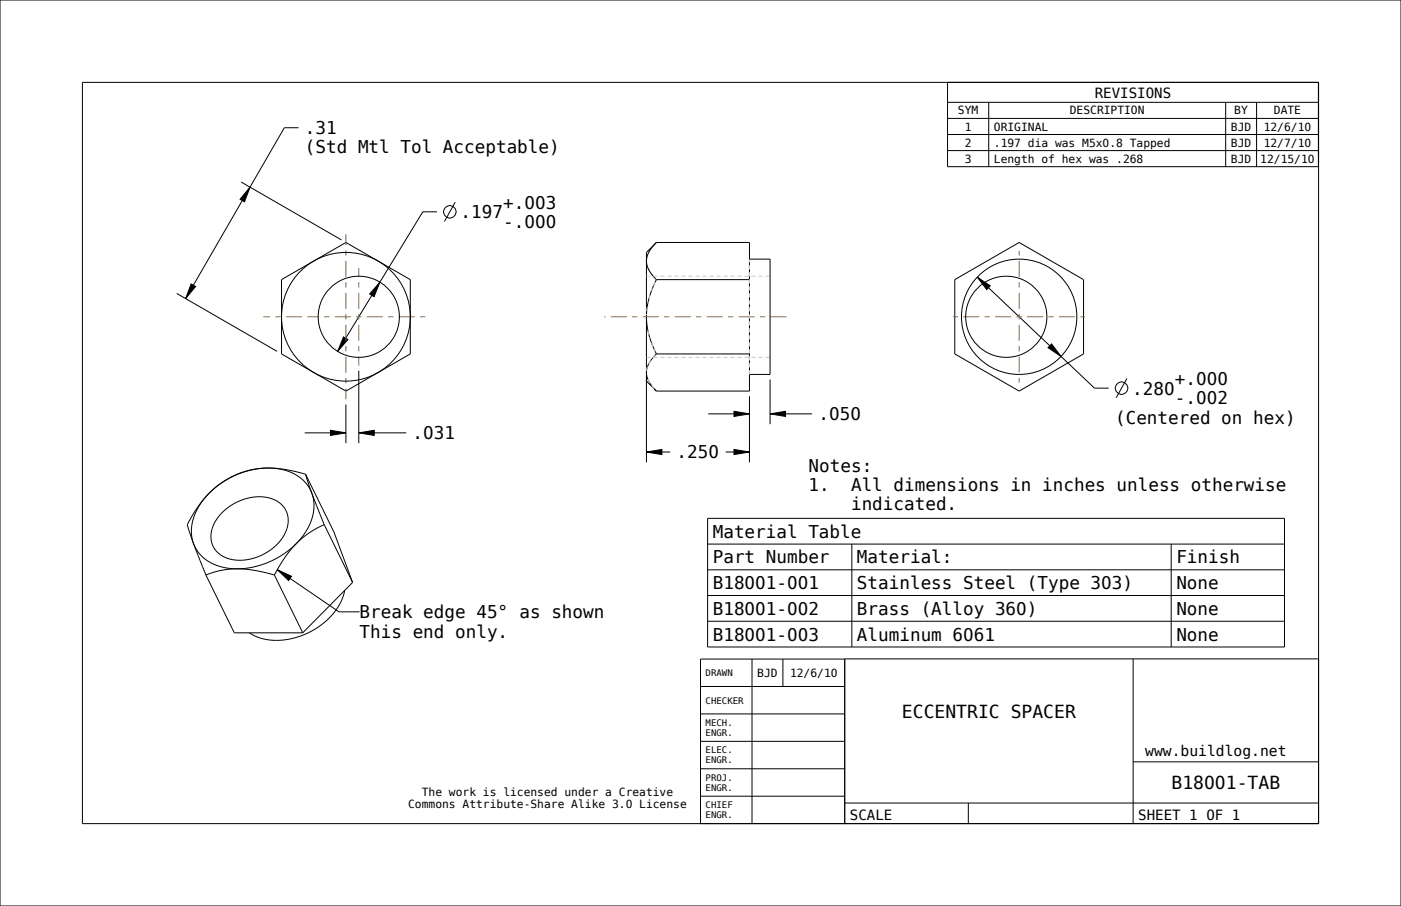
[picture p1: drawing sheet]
<svg xmlns="http://www.w3.org/2000/svg" width="432mm" height="279mm" viewBox="0 0 432 279" stroke-linecap="round" stroke-linejoin="round" font-family="sans-serif">
<path d="M77.1 57.7l-1.7 4.5-1.4-.8zM58.9 87.6l1.4 .8-3.1 3.7zM117.1 87l-1.8 4.5-1.4-.8zM301.2 85.5l4 2.7-1.1 1.1zM105.9 103.9l1.3 .8-3.1 3.7zM324.1 106.1l2.9 3.8-4-2.7zM101.8 132.7l4.8 .8-4.8 .8zM110.6 133.5l4.7-.8v1.6zM199.2 139.4l4.8-.8v1.6zM226.2 138.6l4.8 .8-4.8 .8zM226.2 126.8l4.8 .8-4.8 .8zM237.3 127.6l4.8-.8v1.6z" fill="#000"/>
<g fill="none" stroke="#000" stroke-width=".31">
<path d="M0 0h431.8v279.4h-431.8zM25.4 25.4h381v228.6h-381zM92 39.4h-4.4l-30.4 52.7M292 25.4v26h114.3M292 31.6h114.3M292 36.5h114.3M304.7 31.6v19.8M377.8 31.6v19.8M387.3 31.6v19.8M74.3 56.1l30.9 17.9M77.1 57.7l-1.7 4.5-1.4-.8zM292 41.5h114.3"/>
<path d="M292 46.4h114.3M134.7 65.3h-4.4l-26.2 43.1M140.3 62.3l-3.3 6M231 74.8v45.8M54.5 90.5l30.9 17.9M58.9 87.6l1.4 .8-3.1 3.7zM117.1 87l-1.8 4.5-1.4-.8zM294.3 86.2l19.8-11.4 19.9 11.4v22.9l-19.9 11.5-19.8-11.5zM301.2 85.5l4 2.7-1.1 1.1zM301.2 85.5l36.1 34.2h4.4M105.9 103.9l1.3 .8-3.1 3.7zM110.6 114.3v22.4"/>
<path d="M199.2 116.5v26.1M237.3 117.1v13.7M324.1 106.1l2.9 3.8-4-2.7zM347.3 116.7l-3.3 6M93.9 133.5h12.7M101.8 132.7l4.8 .8-4.8 .8zM106.6 124.7v12M110.6 133.5l4.7-.8v1.6zM110.6 133.5h14.6M199.2 139.4l4.8-.8v1.6zM199.2 139.4h7.4M218.3 127.6h12.7"/>
<path d="M223.7 139.4h7.3M226.2 138.6l4.8 .8-4.8 .8zM226.2 126.8l4.8 .8-4.8 .8zM231 122.2v20.4M237.3 127.6l4.8-.8v1.6zM237.3 127.6h13M218.1 159.9h177.8v39.6h-177.8zM102.9 164.1l5.8 15.5-15.4 15.6h-21.1M218.1 167.8h177.8M218.1 175.7h177.8M262.5 167.8v31.7M361 167.8v31.7"/>
<path d="M218.1 183.7h177.8M218.1 191.6h177.8M215.9 211.7h44.5M231.8 203.2v50.8M241.3 203.2v8.5M260.4 203.2h-44.5v50.8M349.2 203.2v50.8M406.4 203.2h-146.1l.1 50.8M215.9 237.1h44.5M215.9 228.6h44.5M215.9 220.2h44.5M349.2 234.9h57.2"/>
<path d="M215.9 245.5h44.5M260.3 247.6h146.1M298.4 247.6v6.4"/>
<circle cx="138.6" cy="65.3" r="1.95"/>
<circle cx="345.6" cy="119.7" r="1.95"/>
</g>
<!-- layer: 02___PRT_ALL_AXES -->
<g fill="none" stroke="#000" stroke-width=".31">
<path d="M202.3 74.8h28.7M202.3 74.8a7.1 7.1 0 0 0-2.7 7.5l1 1.9 1.7 2M202.3 74.8l-3.1 3v39.7l3.1 3.1M231 79.9h6.3v35.6h-6.3M86.8 86.2l19.8-11.4 19.9 11.4v22.9l-19.9 11.5-19.8-11.5zM202.3 86.2h28.7M202.3 86.2a22.9 22.9 0 0 0 0 22.9M202.3 109.1h28.7M202.3 109.1a7.1 7.1 0 0 0-2.7 7.6l1 1.9 1.7 2M202.3 120.6h28.7M64.5 152.1a15.6 15.6 0 0 0-5 15 12.7 12.7 0 0 0 12 8.3h1.6M64.5 152.1a39.5 39.5 0 0 0-6.8 9.7l2.1 6.3 3.7 9.2"/>
<path d="M68.5 158.1a15.3 15.3 0 0 1 16.4-3.8 7.3 7.3 0 0 1 2.7 10.7 15.6 15.6 0 0 1-18.1 6.9 7.3 7.3 0 0 1-3.2-11zM82.7 144.3a25.4 25.4 0 0 0-18.2 7.8M82.7 144.3a26.5 26.5 0 0 0-18.2 7.8M82.7 144.3a13.7 13.7 0 0 1 13.2 7.2 14.1 14.1 0 0 1-3 14.3l-1.6 1.8M82.7 144.3l5.6 .6 5.9 1.3M94.2 146.2l8.7 17.9M94.2 146.2l1.8 5.5 3.9 10.1M63.5 177.3l8.7 17.9M73.1 175.4l-5.2 .5-4.4 1.4M73.1 175.4a41.3 41.3 0 0 1 11.5 1.9M84.6 177.3l8.7 17.9M91.3 167.6l-3.7 4.5-3 5.2"/>
<path d="M91.3 167.6a26.5 26.5 0 0 1-18.2 7.8M99.9 161.8l8.8 17.8M99.9 161.8a27.5 27.5 0 0 0-8.6 5.8M106.2 182.1a20.6 20.6 0 0 1-14.3 14.3 17.5 17.5 0 0 1-15-1.2"/>
<circle cx="106.6" cy="97.7" r="19.8"/>
<circle cx="110.6" cy="97.7" r="12.5"/>
<circle cx="310.1" cy="97.7" r="12.5"/>
<circle cx="314.1" cy="97.7" r="17.8"/>
</g>
<path d="M95.5 97.7h-14.3M106.6 97.7v25.4M106.6 97.7v-25.5M110.6 97.7h-15.1M110.6 97.7h21.5M110.6 97.7v15M110.6 97.7v-15.1M314.1 97.7v20.3M314.1 97.7v-20.3M314.1 97.7h-20.3M314.1 97.7h20.3" fill="none" stroke="#963" stroke-width=".31" stroke-dasharray="1.6 1.6 4.9 1.6" stroke-dashoffset=".8" stroke-linecap="butt"/>
<g fill="none" stroke="#d9d2ad" stroke-width=".31" stroke-dasharray="1.3 .9" stroke-linecap="butt">
<path d="M200.6 76.8l-1 1.9-.4 1.8M202 75.1l-1.2 1.4M199.2 80.5l.4 1.8 1 1.9M199.2 85.2h38.1M199.2 98.3l.3 2.4M199.5 94.7l-.3 2.4M200.3 91l-.6 2.5M200.8 84.5l1.2 1.4M202 86.9l-1.2 2.8M199.2 114.9l.4 1.8 1 1.9M199.2 110.2h38.1M199.7 101.9l.6 2.5"/>
<path d="M200.6 111.2l-1 1.9-.4 1.8M200.8 118.9l1.2 1.3M200.8 105.7l1.2 2.7M202 109.5l-1.2 1.4M231 115.5v-35.6"/>
</g>
<path d="M242.4 97.7h-56.2" fill="none" stroke="#963" stroke-width=".31" stroke-dasharray="1.6 1.6 4.9 1.6" stroke-dashoffset="3.3" stroke-linecap="butt"/>
<!-- layer: BALLOONS -->
<path d="M85.5 175.7l4.3 2-.9 1.3z" fill="#000"/>
<path d="M85.5 175.7l4.3 2-.9 1.3zM85.5 175.7l19 13h6.3" fill="none" stroke="#000" stroke-width=".31"/>
<g font-size="5.6">
<text x="278" y="221.4">ECCENTRIC SPACER</text>
<text x="361.1" y="243.3">B18001-TAB</text>
</g>
<g font-size="5.4">
<text x="94" y="41.4">.31</text>
<text x="94" y="47.3">(Std Mtl Tol Acceptable)</text>
<text x="155.1" y="64.3">+.003</text>
<text x="141.9" y="67.3">.197</text>
<text x="155.1" y="70.3">-.000</text>
<text x="362.1" y="118.7">+.000</text>
<text x="349" y="121.7">.280</text>
<text x="362.1" y="124.7">-.002</text>
<text x="252.3" y="129.6">.050</text>
<text x="343.7" y="130.6">(Centered on hex)</text>
<text x="127.2" y="135.5">.031</text>
<text x="208.5" y="141.4">.250</text>
<text x="249.2" y="145.5">Notes:</text>
<text x="249.2" y="151.4">1.</text>
<text x="262.3" y="151.4">All dimensions in inches unless otherwise</text>
<text x="262.3" y="157.4">indicated.</text>
<text x="219.7" y="165.8">Material Table</text>
<text x="219.7" y="173.7">Part Number</text>
<text x="264.1" y="173.7">Material:</text>
<text x="362.6" y="173.7">Finish</text>
<text x="219.7" y="181.7">B18001-001</text>
<text x="264.1" y="181.7">Stainless Steel (Type 303)</text>
<text x="362.6" y="181.7">None</text>
<text x="110.8" y="190.7">Break edge 45° as shown</text>
<text x="219.7" y="189.6">B18001-002</text>
<text x="264.1" y="189.6">Brass (Alloy 360)</text>
<text x="362.6" y="189.6">None</text>
<text x="110.8" y="196.6">This end only.</text>
<text x="219.7" y="197.5">B18001-003</text>
<text x="264.1" y="197.5">Aluminum 6061</text>
<text x="362.6" y="197.5">None</text>
</g>
<text font-size="4.5" x="353" y="233">www.buildlog.net</text>
<g font-size="4.3">
<text x="337.4" y="30.1">REVISIONS</text>
<text x="261.9" y="252.8">SCALE</text>
<text x="350.8" y="252.8">SHEET 1 OF 1</text>
</g>
<g font-size="3.5">
<text x="295.2" y="35.3">SYM</text>
<text x="329.7" y="35.3">DESCRIPTION</text>
<text x="380.4" y="35.3">BY</text>
<text x="392.6" y="35.3">DATE</text>
<text x="297.3" y="40.3">1</text>
<text x="306.3" y="40.3">ORIGINAL</text>
<text x="379.4" y="40.3">BJD</text>
<text x="389.5" y="40.3">12/6/10</text>
<text x="297.3" y="45.2">2</text>
<text x="306.3" y="45.2">.197 dia was M5x0.8 Tapped</text>
<text x="379.4" y="45.2">BJD</text>
<text x="389.5" y="45.2">12/7/10</text>
<text x="297.3" y="50.2">3</text>
<text x="306.3" y="50.2">Length of hex was .268</text>
<text x="379.4" y="50.2">BJD</text>
<text x="388.4" y="50.2">12/15/10</text>
<text x="233.4" y="208.7">BJD</text>
<text x="243.5" y="208.7">12/6/10</text>
<text x="130" y="245.3">The work is licensed under a Creative</text>
<text x="125.8" y="249.1">Commons Attribute-Share Alike 3.0 License</text>
</g>
<g font-size="2.8">
<text x="217.5" y="208.5">DRAWN</text>
<text x="217.5" y="217">CHECKER</text>
<text x="217.5" y="223.9">MECH.</text>
<text x="217.5" y="226.9">ENGR.</text>
<text x="217.5" y="232.3">ELEC.</text>
<text x="217.5" y="235.4">ENGR.</text>
<text x="217.5" y="240.8">PROJ.</text>
<text x="217.5" y="243.9">ENGR.</text>
<text x="217.5" y="249.3">CHIEF</text>
<text x="217.5" y="252.3">ENGR.</text>
</g>
</svg>
